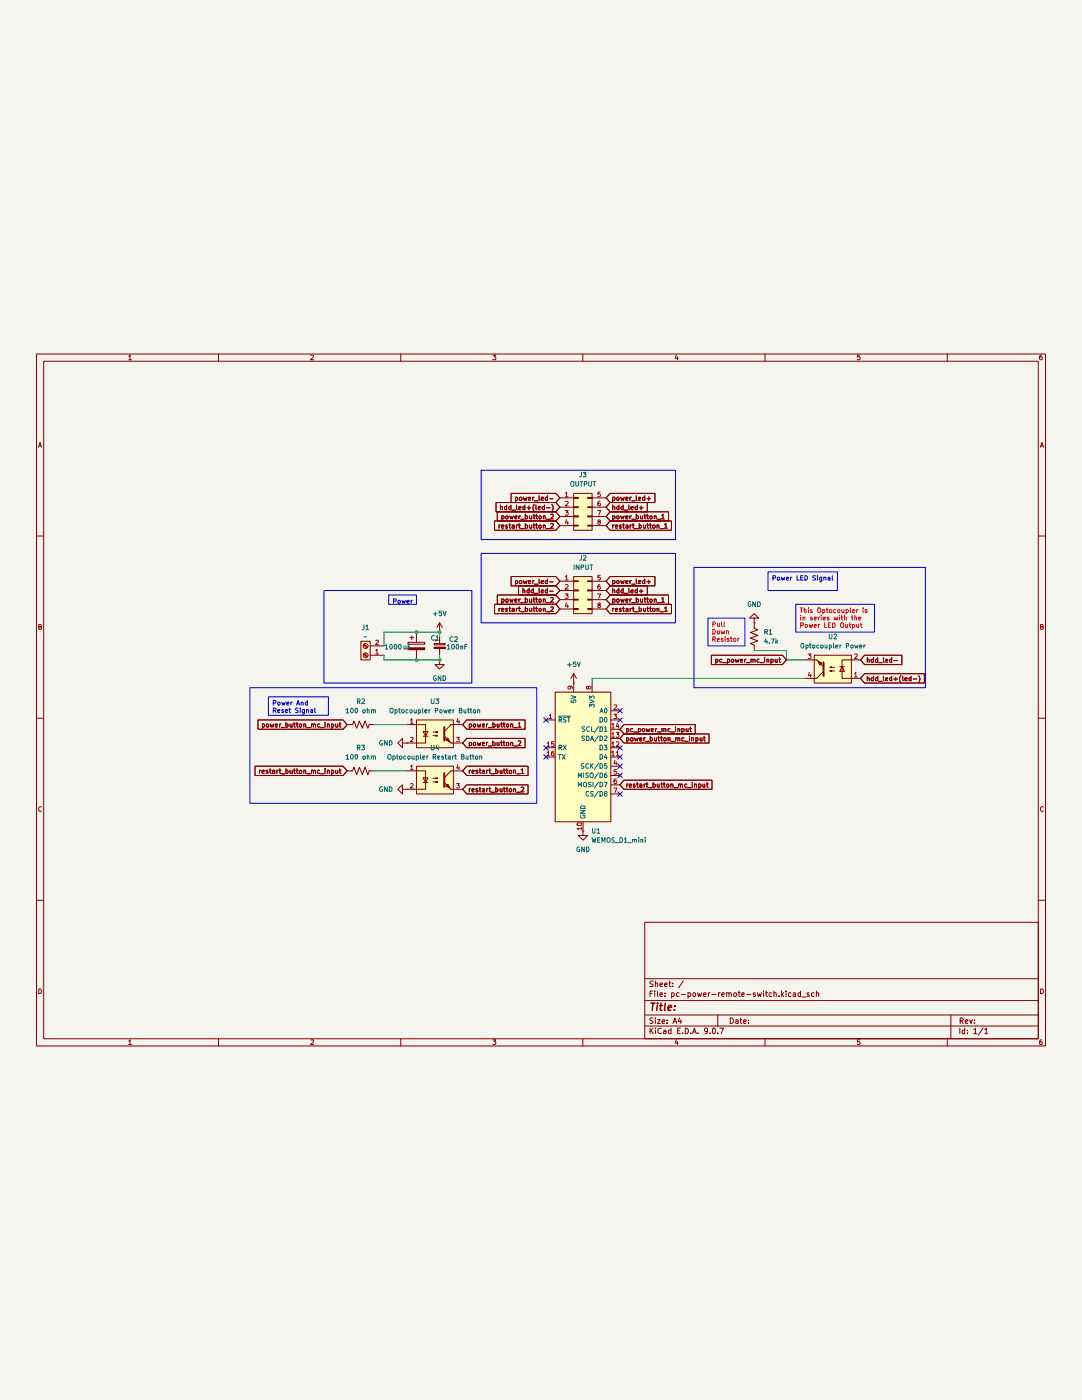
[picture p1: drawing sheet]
(kicad_sch
 (version 20231120)
 (generator "eeschema")
 (generator_version "8.0")
 (paper "A4")
 (lib_symbols
  (symbol "Connector:Screw_Terminal_01x02"
   (pin_names
    (offset 1.016) hide) (exclude_from_sim no) (in_bom yes) (on_board yes)
   (property "Reference" "J" (at 0 2.54 0) (effects (font (size 1.27 1.27))))
   (property "Value" "Screw_Terminal_01x02" (at 0 -5.08 0) (effects (font (size 1.27 1.27))))
   (property "Footprint" "" (at 0 0 0) (effects (font (size 1.27 1.27)) (hide yes)))
   (property "Datasheet" "~" (at 0 0 0) (effects (font (size 1.27 1.27)) (hide yes)))
   (property "Description" "Generic screw terminal, single row, 01x02, script generated (kicad-library-utils/schlib/autogen/connector/)" (at 0 0 0) (effects (font (size 1.27 1.27)) (hide yes)))
   (symbol "Screw_Terminal_01x02_1_1"
    (rectangle (start -1.27 1.27) (end 1.27 -3.81) (stroke (width 0.254) (type default)) (fill (type background)))
    (circle (center 0 -2.54) (radius 0.635) (stroke (width 0.1524) (type default)) (fill (type none)))
    (polyline (pts (xy -0.5334 -2.2098) (xy 0.3302 -3.048)) (stroke (width 0.1524) (type default)) (fill (type none)))
    (polyline (pts (xy -0.5334 0.3302) (xy 0.3302 -0.508)) (stroke (width 0.1524) (type default)) (fill (type none)))
    (polyline (pts (xy -0.3556 -2.032) (xy 0.508 -2.8702)) (stroke (width 0.1524) (type default)) (fill (type none)))
    (polyline (pts (xy -0.3556 0.508) (xy 0.508 -0.3302)) (stroke (width 0.1524) (type default)) (fill (type none)))
    (circle (center 0 0) (radius 0.635) (stroke (width 0.1524) (type default)) (fill (type none)))
    (pin passive line (at -5.08 0 0) (length 3.81) (name "Pin_1" (effects (font (size 1.27 1.27)))) (number "1" (effects (font (size 1.27 1.27)))))
    (pin passive line (at -5.08 -2.54 0) (length 3.81) (name "Pin_2" (effects (font (size 1.27 1.27)))) (number "2" (effects (font (size 1.27 1.27)))))))
  (symbol "Connector_Generic:Conn_02x04_Top_Bottom"
   (pin_names
    (offset 1.016) hide) (exclude_from_sim no) (in_bom yes) (on_board yes)
   (property "Reference" "J" (at 1.27 5.08 0) (effects (font (size 1.27 1.27))))
   (property "Value" "Conn_02x04_Top_Bottom" (at 1.27 -7.62 0) (effects (font (size 1.27 1.27))))
   (property "Footprint" "" (at 0 0 0) (effects (font (size 1.27 1.27)) (hide yes)))
   (property "Datasheet" "~" (at 0 0 0) (effects (font (size 1.27 1.27)) (hide yes)))
   (property "Description" "Generic connector, double row, 02x04, top/bottom pin numbering scheme (row 1: 1...pins_per_row, row2: pins_per_row+1 ... num_pins), script generated (kicad-library-utils/schlib/autogen/connector/)" (at 0 0 0) (effects (font (size 1.27 1.27)) (hide yes)))
   (symbol "Conn_02x04_Top_Bottom_1_1"
    (rectangle (start -1.27 -4.953) (end 0 -5.207) (stroke (width 0.1524) (type default)) (fill (type none)))
    (rectangle (start -1.27 -2.413) (end 0 -2.667) (stroke (width 0.1524) (type default)) (fill (type none)))
    (rectangle (start -1.27 0.127) (end 0 -0.127) (stroke (width 0.1524) (type default)) (fill (type none)))
    (rectangle (start -1.27 2.667) (end 0 2.413) (stroke (width 0.1524) (type default)) (fill (type none)))
    (rectangle (start -1.27 3.81) (end 3.81 -6.35) (stroke (width 0.254) (type default)) (fill (type background)))
    (rectangle (start 3.81 -4.953) (end 2.54 -5.207) (stroke (width 0.1524) (type default)) (fill (type none)))
    (rectangle (start 3.81 -2.413) (end 2.54 -2.667) (stroke (width 0.1524) (type default)) (fill (type none)))
    (rectangle (start 3.81 0.127) (end 2.54 -0.127) (stroke (width 0.1524) (type default)) (fill (type none)))
    (rectangle (start 3.81 2.667) (end 2.54 2.413) (stroke (width 0.1524) (type default)) (fill (type none)))
    (pin passive line (at -5.08 2.54 0) (length 3.81) (name "Pin_1" (effects (font (size 1.27 1.27)))) (number "1" (effects (font (size 1.27 1.27)))))
    (pin passive line (at -5.08 0 0) (length 3.81) (name "Pin_2" (effects (font (size 1.27 1.27)))) (number "2" (effects (font (size 1.27 1.27)))))
    (pin passive line (at -5.08 -2.54 0) (length 3.81) (name "Pin_3" (effects (font (size 1.27 1.27)))) (number "3" (effects (font (size 1.27 1.27)))))
    (pin passive line (at -5.08 -5.08 0) (length 3.81) (name "Pin_4" (effects (font (size 1.27 1.27)))) (number "4" (effects (font (size 1.27 1.27)))))
    (pin passive line (at 7.62 2.54 180) (length 3.81) (name "Pin_5" (effects (font (size 1.27 1.27)))) (number "5" (effects (font (size 1.27 1.27)))))
    (pin passive line (at 7.62 0 180) (length 3.81) (name "Pin_6" (effects (font (size 1.27 1.27)))) (number "6" (effects (font (size 1.27 1.27)))))
    (pin passive line (at 7.62 -2.54 180) (length 3.81) (name "Pin_7" (effects (font (size 1.27 1.27)))) (number "7" (effects (font (size 1.27 1.27)))))
    (pin passive line (at 7.62 -5.08 180) (length 3.81) (name "Pin_8" (effects (font (size 1.27 1.27)))) (number "8" (effects (font (size 1.27 1.27)))))))
  (symbol "Device:C_Polarized"
   (pin_numbers hide)
   (pin_names
    (offset 0.254)) (exclude_from_sim no) (in_bom yes) (on_board yes)
   (property "Reference" "C" (at 0.635 2.54 0) (effects (font (size 1.27 1.27)) (justify left)))
   (property "Value" "C_Polarized" (at 0.635 -2.54 0) (effects (font (size 1.27 1.27)) (justify left)))
   (property "Footprint" "" (at 0.9652 -3.81 0) (effects (font (size 1.27 1.27)) (hide yes)))
   (property "Datasheet" "~" (at 0 0 0) (effects (font (size 1.27 1.27)) (hide yes)))
   (property "Description" "Polarized capacitor" (at 0 0 0) (effects (font (size 1.27 1.27)) (hide yes)))
   (symbol "C_Polarized_0_1"
    (rectangle (start -2.286 0.508) (end 2.286 1.016) (stroke (width 0) (type default)) (fill (type none)))
    (polyline (pts (xy -1.778 2.286) (xy -0.762 2.286)) (stroke (width 0) (type default)) (fill (type none)))
    (polyline (pts (xy -1.27 2.794) (xy -1.27 1.778)) (stroke (width 0) (type default)) (fill (type none)))
    (rectangle (start 2.286 -0.508) (end -2.286 -1.016) (stroke (width 0) (type default)) (fill (type outline))))
   (symbol "C_Polarized_1_1"
    (pin passive line (at 0 3.81 270) (length 2.794) (name "~" (effects (font (size 1.27 1.27)))) (number "1" (effects (font (size 1.27 1.27)))))
    (pin passive line (at 0 -3.81 90) (length 2.794) (name "~" (effects (font (size 1.27 1.27)))) (number "2" (effects (font (size 1.27 1.27)))))))
  (symbol "Device:C_Polarized_Small"
   (pin_numbers hide)
   (pin_names
    (offset 0.254) hide) (exclude_from_sim no) (in_bom yes) (on_board yes)
   (property "Reference" "C" (at 0.254 1.778 0) (effects (font (size 1.27 1.27)) (justify left)))
   (property "Value" "C_Polarized_Small" (at 0.254 -2.032 0) (effects (font (size 1.27 1.27)) (justify left)))
   (property "Footprint" "" (at 0 0 0) (effects (font (size 1.27 1.27)) (hide yes)))
   (property "Datasheet" "~" (at 0 0 0) (effects (font (size 1.27 1.27)) (hide yes)))
   (property "Description" "Polarized capacitor, small symbol" (at 0 0 0) (effects (font (size 1.27 1.27)) (hide yes)))
   (symbol "C_Polarized_Small_0_1"
    (rectangle (start -1.524 -0.3048) (end 1.524 -0.6858) (stroke (width 0) (type default)) (fill (type outline)))
    (rectangle (start -1.524 0.6858) (end 1.524 0.3048) (stroke (width 0) (type default)) (fill (type none)))
    (polyline (pts (xy -1.27 1.524) (xy -0.762 1.524)) (stroke (width 0) (type default)) (fill (type none)))
    (polyline (pts (xy -1.016 1.27) (xy -1.016 1.778)) (stroke (width 0) (type default)) (fill (type none))))
   (symbol "C_Polarized_Small_1_1"
    (pin passive line (at 0 2.54 270) (length 1.8542) (name "~" (effects (font (size 1.27 1.27)))) (number "1" (effects (font (size 1.27 1.27)))))
    (pin passive line (at 0 -2.54 90) (length 1.8542) (name "~" (effects (font (size 1.27 1.27)))) (number "2" (effects (font (size 1.27 1.27)))))))
  (symbol "Device:R_US"
   (pin_numbers hide)
   (pin_names
    (offset 0)) (exclude_from_sim no) (in_bom yes) (on_board yes)
   (property "Reference" "R" (at 2.54 0 90) (effects (font (size 1.27 1.27))))
   (property "Value" "R_US" (at -2.54 0 90) (effects (font (size 1.27 1.27))))
   (property "Footprint" "" (at 1.016 -0.254 90) (effects (font (size 1.27 1.27)) (hide yes)))
   (property "Datasheet" "~" (at 0 0 0) (effects (font (size 1.27 1.27)) (hide yes)))
   (property "Description" "Resistor, US symbol" (at 0 0 0) (effects (font (size 1.27 1.27)) (hide yes)))
   (symbol "R_US_0_1"
    (polyline (pts (xy 0 -2.286) (xy 0 -2.54)) (stroke (width 0) (type default)) (fill (type none)))
    (polyline (pts (xy 0 2.286) (xy 0 2.54)) (stroke (width 0) (type default)) (fill (type none)))
    (polyline (pts (xy 0 -0.762) (xy 1.016 -1.143) (xy 0 -1.524) (xy -1.016 -1.905) (xy 0 -2.286)) (stroke (width 0) (type default)) (fill (type none)))
    (polyline (pts (xy 0 0.762) (xy 1.016 0.381) (xy 0 0) (xy -1.016 -0.381) (xy 0 -0.762)) (stroke (width 0) (type default)) (fill (type none)))
    (polyline (pts (xy 0 2.286) (xy 1.016 1.905) (xy 0 1.524) (xy -1.016 1.143) (xy 0 0.762)) (stroke (width 0) (type default)) (fill (type none))))
   (symbol "R_US_1_1"
    (pin passive line (at 0 3.81 270) (length 1.27) (name "~" (effects (font (size 1.27 1.27)))) (number "1" (effects (font (size 1.27 1.27)))))
    (pin passive line (at 0 -3.81 90) (length 1.27) (name "~" (effects (font (size 1.27 1.27)))) (number "2" (effects (font (size 1.27 1.27)))))))
  (symbol "Isolator:LTV-817"
   (pin_names
    (offset 1.016)) (exclude_from_sim no) (in_bom yes) (on_board yes)
   (property "Reference" "U" (at -5.08 5.08 0) (effects (font (size 1.27 1.27)) (justify left)))
   (property "Value" "LTV-817" (at 0 5.08 0) (effects (font (size 1.27 1.27)) (justify left)))
   (property "Footprint" "Package_DIP:DIP-4_W7.62mm" (at -5.08 -5.08 0) (effects (font (size 1.27 1.27)
    (italic yes)) (justify left) (hide yes)))
   (property "Datasheet" "http://www.us.liteon.com/downloads/LTV-817-827-847.PDF" (at 0 -2.54 0) (effects (font (size 1.27 1.27)) (justify left) (hide yes)))
   (property "Description" "DC Optocoupler, Vce 35V, CTR 50%, DIP-4" (at 0 0 0) (effects (font (size 1.27 1.27)) (hide yes)))
   (symbol "LTV-817_0_1"
    (rectangle (start -5.08 3.81) (end 5.08 -3.81) (stroke (width 0.254) (type default)) (fill (type background)))
    (polyline (pts (xy -3.175 -0.635) (xy -1.905 -0.635)) (stroke (width 0.254) (type default)) (fill (type none)))
    (polyline (pts (xy 2.54 0.635) (xy 4.445 2.54)) (stroke (width 0) (type default)) (fill (type none)))
    (polyline (pts (xy 4.445 -2.54) (xy 2.54 -0.635)) (stroke (width 0) (type default)) (fill (type outline)))
    (polyline (pts (xy 4.445 -2.54) (xy 5.08 -2.54)) (stroke (width 0) (type default)) (fill (type none)))
    (polyline (pts (xy 4.445 2.54) (xy 5.08 2.54)) (stroke (width 0) (type default)) (fill (type none)))
    (polyline (pts (xy -5.08 2.54) (xy -2.54 2.54) (xy -2.54 -0.762)) (stroke (width 0) (type default)) (fill (type none)))
    (polyline (pts (xy -2.54 -0.635) (xy -2.54 -2.54) (xy -5.08 -2.54)) (stroke (width 0) (type default)) (fill (type none)))
    (polyline (pts (xy 2.54 1.905) (xy 2.54 -1.905) (xy 2.54 -1.905)) (stroke (width 0.508) (type default)) (fill (type none)))
    (polyline (pts (xy -2.54 -0.635) (xy -3.175 0.635) (xy -1.905 0.635) (xy -2.54 -0.635)) (stroke (width 0.254) (type default)) (fill (type none)))
    (polyline (pts (xy -0.508 -0.508) (xy 0.762 -0.508) (xy 0.381 -0.635) (xy 0.381 -0.381) (xy 0.762 -0.508)) (stroke (width 0) (type default)) (fill (type none)))
    (polyline (pts (xy -0.508 0.508) (xy 0.762 0.508) (xy 0.381 0.381) (xy 0.381 0.635) (xy 0.762 0.508)) (stroke (width 0) (type default)) (fill (type none)))
    (polyline (pts (xy 3.048 -1.651) (xy 3.556 -1.143) (xy 4.064 -2.159) (xy 3.048 -1.651) (xy 3.048 -1.651)) (stroke (width 0) (type default)) (fill (type outline))))
   (symbol "LTV-817_1_1"
    (pin passive line (at -7.62 2.54 0) (length 2.54) (name "~" (effects (font (size 1.27 1.27)))) (number "1" (effects (font (size 1.27 1.27)))))
    (pin passive line (at -7.62 -2.54 0) (length 2.54) (name "~" (effects (font (size 1.27 1.27)))) (number "2" (effects (font (size 1.27 1.27)))))
    (pin passive line (at 7.62 -2.54 180) (length 2.54) (name "~" (effects (font (size 1.27 1.27)))) (number "3" (effects (font (size 1.27 1.27)))))
    (pin passive line (at 7.62 2.54 180) (length 2.54) (name "~" (effects (font (size 1.27 1.27)))) (number "4" (effects (font (size 1.27 1.27)))))))
  (symbol "RF_Module:WEMOS_D1_mini" (exclude_from_sim no) (in_bom yes) (on_board yes)
   (property "Reference" "U" (at 3.81 19.05 0) (effects (font (size 1.27 1.27)) (justify left)))
   (property "Value" "WEMOS_D1_mini" (at 1.27 -19.05 0) (effects (font (size 1.27 1.27)) (justify left)))
   (property "Footprint" "RF_Module:WEMOS_D1_mini_light" (at 0 -29.21 0) (effects (font (size 1.27 1.27)) (hide yes)))
   (property "Datasheet" "https://wiki.wemos.cc/products:d1:d1_mini#documentation" (at -46.99 -29.21 0) (effects (font (size 1.27 1.27)) (hide yes)))
   (property "Description" "32-bit microcontroller module with WiFi" (at 0 0 0) (effects (font (size 1.27 1.27)) (hide yes)))
   (symbol "WEMOS_D1_mini_1_1"
    (rectangle (start -7.62 17.78) (end 7.62 -17.78) (stroke (width 0.254) (type default)) (fill (type background)))
    (pin input line (at -10.16 10.16 0) (length 2.54) (name "~{RST}" (effects (font (size 1.27 1.27)))) (number "1" (effects (font (size 1.27 1.27)))))
    (pin power_in line (at 0 -20.32 90) (length 2.54) (name "GND" (effects (font (size 1.27 1.27)))) (number "10" (effects (font (size 1.27 1.27)))))
    (pin bidirectional line (at 10.16 0 180) (length 2.54) (name "D4" (effects (font (size 1.27 1.27)))) (number "11" (effects (font (size 1.27 1.27)))))
    (pin bidirectional line (at 10.16 2.54 180) (length 2.54) (name "D3" (effects (font (size 1.27 1.27)))) (number "12" (effects (font (size 1.27 1.27)))))
    (pin bidirectional line (at 10.16 5.08 180) (length 2.54) (name "SDA/D2" (effects (font (size 1.27 1.27)))) (number "13" (effects (font (size 1.27 1.27)))))
    (pin bidirectional line (at 10.16 7.62 180) (length 2.54) (name "SCL/D1" (effects (font (size 1.27 1.27)))) (number "14" (effects (font (size 1.27 1.27)))))
    (pin input line (at -10.16 2.54 0) (length 2.54) (name "RX" (effects (font (size 1.27 1.27)))) (number "15" (effects (font (size 1.27 1.27)))))
    (pin output line (at -10.16 0 0) (length 2.54) (name "TX" (effects (font (size 1.27 1.27)))) (number "16" (effects (font (size 1.27 1.27)))))
    (pin input line (at 10.16 12.7 180) (length 2.54) (name "A0" (effects (font (size 1.27 1.27)))) (number "2" (effects (font (size 1.27 1.27)))))
    (pin bidirectional line (at 10.16 10.16 180) (length 2.54) (name "D0" (effects (font (size 1.27 1.27)))) (number "3" (effects (font (size 1.27 1.27)))))
    (pin bidirectional line (at 10.16 -2.54 180) (length 2.54) (name "SCK/D5" (effects (font (size 1.27 1.27)))) (number "4" (effects (font (size 1.27 1.27)))))
    (pin bidirectional line (at 10.16 -5.08 180) (length 2.54) (name "MISO/D6" (effects (font (size 1.27 1.27)))) (number "5" (effects (font (size 1.27 1.27)))))
    (pin bidirectional line (at 10.16 -7.62 180) (length 2.54) (name "MOSI/D7" (effects (font (size 1.27 1.27)))) (number "6" (effects (font (size 1.27 1.27)))))
    (pin bidirectional line (at 10.16 -10.16 180) (length 2.54) (name "CS/D8" (effects (font (size 1.27 1.27)))) (number "7" (effects (font (size 1.27 1.27)))))
    (pin power_out line (at 2.54 20.32 270) (length 2.54) (name "3V3" (effects (font (size 1.27 1.27)))) (number "8" (effects (font (size 1.27 1.27)))))
    (pin power_in line (at -2.54 20.32 270) (length 2.54) (name "5V" (effects (font (size 1.27 1.27)))) (number "9" (effects (font (size 1.27 1.27)))))))
  (symbol "power:+5V"
   (power)
   (pin_numbers hide)
   (pin_names
    (offset 0) hide) (exclude_from_sim no) (in_bom yes) (on_board yes)
   (property "Reference" "#PWR" (at 0 -3.81 0) (effects (font (size 1.27 1.27)) (hide yes)))
   (property "Value" "+5V" (at 0 3.556 0) (effects (font (size 1.27 1.27))))
   (property "Footprint" "" (at 0 0 0) (effects (font (size 1.27 1.27)) (hide yes)))
   (property "Datasheet" "" (at 0 0 0) (effects (font (size 1.27 1.27)) (hide yes)))
   (property "Description" "Power symbol creates a global label with name \"+5V\"" (at 0 0 0) (effects (font (size 1.27 1.27)) (hide yes)))
   (symbol "+5V_0_1"
    (polyline (pts (xy -0.762 1.27) (xy 0 2.54)) (stroke (width 0) (type default)) (fill (type none)))
    (polyline (pts (xy 0 0) (xy 0 2.54)) (stroke (width 0) (type default)) (fill (type none)))
    (polyline (pts (xy 0 2.54) (xy 0.762 1.27)) (stroke (width 0) (type default)) (fill (type none))))
   (symbol "+5V_1_1"
    (pin power_in line (at 0 0 90) (length 0) (name "~" (effects (font (size 1.27 1.27)))) (number "1" (effects (font (size 1.27 1.27)))))))
  (symbol "power:GND"
   (power)
   (pin_numbers hide)
   (pin_names
    (offset 0) hide) (exclude_from_sim no) (in_bom yes) (on_board yes)
   (property "Reference" "#PWR" (at 0 -6.35 0) (effects (font (size 1.27 1.27)) (hide yes)))
   (property "Value" "GND" (at 0 -3.81 0) (effects (font (size 1.27 1.27))))
   (property "Footprint" "" (at 0 0 0) (effects (font (size 1.27 1.27)) (hide yes)))
   (property "Datasheet" "" (at 0 0 0) (effects (font (size 1.27 1.27)) (hide yes)))
   (property "Description" "Power symbol creates a global label with name \"GND\" , ground" (at 0 0 0) (effects (font (size 1.27 1.27)) (hide yes)))
   (symbol "GND_0_1"
    (polyline (pts (xy 0 0) (xy 0 -1.27) (xy 1.27 -1.27) (xy 0 -2.54) (xy -1.27 -1.27) (xy 0 -1.27)) (stroke (width 0) (type default)) (fill (type none))))
   (symbol "GND_1_1"
    (pin power_in line (at 0 0 270) (length 0) (name "~" (effects (font (size 1.27 1.27)))) (number "1" (effects (font (size 1.27 1.27))))))))
 (junction
  (at 120.65 86.36)
  (diameter 0)
  (color 0 0 0 0))
 (junction
  (at 120.65 93.98)
  (diameter 0)
  (color 0 0 0 0))
 (junction
  (at 114.3 86.36)
  (diameter 0)
  (color 0 0 0 0))
 (junction
  (at 114.3 93.98)
  (diameter 0)
  (color 0 0 0 0))
 (no_connect
  (at 170.18 118.11))
 (no_connect
  (at 170.18 107.95))
 (no_connect
  (at 170.18 123.19))
 (no_connect
  (at 170.18 120.65))
 (no_connect
  (at 149.86 118.11))
 (no_connect
  (at 170.18 130.81))
 (no_connect
  (at 149.86 120.65))
 (no_connect
  (at 170.18 125.73))
 (no_connect
  (at 149.86 110.49))
 (no_connect
  (at 170.18 110.49))
 (wire
  (pts (xy 102.87 124.46) (xy 111.76 124.46))
  (stroke (width 0) (type default)))
 (wire
  (pts (xy 114.3 93.98) (xy 120.65 93.98))
  (stroke (width 0) (type default)))
 (wire
  (pts (xy 102.87 111.76) (xy 111.76 111.76))
  (stroke (width 0) (type default)))
 (wire
  (pts (xy 105.41 90.17) (xy 105.41 86.36))
  (stroke (width 0) (type default)))
 (wire
  (pts (xy 162.56 99.06) (xy 162.56 100.33))
  (stroke (width 0) (type default)))
 (wire
  (pts (xy 120.65 86.36) (xy 120.65 87.63))
  (stroke (width 0) (type default)))
 (wire
  (pts (xy 215.9 91.44) (xy 215.9 93.98))
  (stroke (width 0) (type default)))
 (wire
  (pts (xy 114.3 86.36) (xy 120.65 86.36))
  (stroke (width 0) (type default)))
 (wire
  (pts (xy 215.9 93.98) (xy 220.98 93.98))
  (stroke (width 0) (type default)))
 (wire
  (pts (xy 105.41 86.36) (xy 114.3 86.36))
  (stroke (width 0) (type default)))
 (wire
  (pts (xy 105.41 93.98) (xy 114.3 93.98))
  (stroke (width 0) (type default)))
 (wire
  (pts (xy 120.65 93.98) (xy 120.65 92.71))
  (stroke (width 0) (type default)))
 (wire
  (pts (xy 162.56 99.06) (xy 220.98 99.06))
  (stroke (width 0) (type default)))
 (wire
  (pts (xy 207.01 91.44) (xy 215.9 91.44))
  (stroke (width 0) (type default)))
 (wire
  (pts (xy 105.41 92.71) (xy 105.41 93.98))
  (stroke (width 0) (type default)))
 (rectangle
  (start 132.08 41.91)
  (end 185.42 60.96)
  (stroke (width 0) (type default))
  (fill (type none)))
 (rectangle
  (start 190.5 68.58)
  (end 254 101.6)
  (stroke (width 0) (type default))
  (fill (type none)))
 (rectangle
  (start 68.58 101.6)
  (end 147.32 133.35)
  (stroke (width 0) (type default))
  (fill (type none)))
 (rectangle
  (start 132.08 64.77)
  (end 185.42 83.82)
  (stroke (width 0) (type default))
  (fill (type none)))
 (rectangle
  (start 88.9 74.93)
  (end 129.54 100.33)
  (stroke (width 0) (type default))
  (fill (type none)))
 (text_box "Power And Reset Signal\n"
  (exclude_from_sim no)
  (at 73.66 104.14 0)
  (size 16.51 5.08)
  (stroke (width 0) (type default))
  (fill (type none))
  (effects (font (size 1.27 1.27)) (justify left top)))
 (text_box "Power LED Signal"
  (exclude_from_sim no)
  (at 210.82 69.85 0)
  (size 19.05 5.08)
  (stroke (width 0) (type default))
  (fill (type none))
  (effects (font (size 1.27 1.27)) (justify left top)))
 (text_box "This Optocoupler is in series with the Power LED Output"
  (exclude_from_sim no)
  (at 218.44 78.74 0)
  (size 21.59 7.62)
  (stroke (width 0) (type default))
  (fill (type none))
  (effects (font (size 1.27 1.27) (color 255 4 15 1)) (justify left top)))
 (text_box "Power"
  (exclude_from_sim no)
  (at 106.68 76.2 0)
  (size 7.62 2.54)
  (stroke (width 0) (type default))
  (fill (type none))
  (effects (font (size 1.27 1.27)) (justify left top)))
 (text_box "Pull Down Resistor\n"
  (exclude_from_sim no)
  (at 194.31 82.55 0)
  (size 10.16 7.62)
  (stroke (width 0) (type default))
  (fill (type none))
  (effects (font (size 1.27 1.27) (color 255 0 39 1)) (justify left top)))
 (global_label "hdd_led-"
  (shape input)
  (at 153.67 74.93 180)
  (fields_autoplaced yes)
  (effects (font (size 1.27 1.27)) (justify right))
  (property "Intersheetrefs" "${INTERSHEET_REFS}" (at 141.795 74.93 0) (effects (font (size 1.27 1.27)) (justify right) (hide yes)))
  (property "Netclass" "" (at 153.67 77.1208 0) (effects (font (size 1.27 1.27)) (justify right) (hide yes))))
 (global_label "restart_button_mc_input"
  (shape input)
  (at 95.25 124.46 180)
  (fields_autoplaced yes)
  (effects (font (size 1.27 1.27)) (justify right))
  (property "Intersheetrefs" "${INTERSHEET_REFS}" (at 69.4657 124.46 0) (effects (font (size 1.27 1.27)) (justify right) (hide yes))))
 (global_label "restart_button_2"
  (shape input)
  (at 127 129.54 0)
  (fields_autoplaced yes)
  (effects (font (size 1.27 1.27)) (justify left))
  (property "Intersheetrefs" "${INTERSHEET_REFS}" (at 145.4668 129.54 0) (effects (font (size 1.27 1.27)) (justify left) (hide yes)))
  (property "Netclass" "" (at 127 131.7308 0) (effects (font (size 1.27 1.27)) (justify left) (hide yes))))
 (global_label "power_button_1"
  (shape input)
  (at 127 111.76 0)
  (fields_autoplaced yes)
  (effects (font (size 1.27 1.27)) (justify left))
  (property "Intersheetrefs" "${INTERSHEET_REFS}" (at 144.6806 111.76 0) (effects (font (size 1.27 1.27)) (justify left) (hide yes)))
  (property "Netclass" "" (at 127 113.9508 0) (effects (font (size 1.27 1.27)) (justify left) (hide yes))))
 (global_label "power_button_2"
  (shape input)
  (at 127 116.84 0)
  (fields_autoplaced yes)
  (effects (font (size 1.27 1.27)) (justify left))
  (property "Intersheetrefs" "${INTERSHEET_REFS}" (at 144.6806 116.84 0) (effects (font (size 1.27 1.27)) (justify left) (hide yes)))
  (property "Netclass" "" (at 127 119.0308 0) (effects (font (size 1.27 1.27)) (justify left) (hide yes))))
 (global_label "power_button_2"
  (shape input)
  (at 153.67 77.47 180)
  (fields_autoplaced yes)
  (effects (font (size 1.27 1.27)) (justify right))
  (property "Intersheetrefs" "${INTERSHEET_REFS}" (at 135.9894 77.47 0) (effects (font (size 1.27 1.27)) (justify right) (hide yes)))
  (property "Netclass" "" (at 153.67 79.6608 0) (effects (font (size 1.27 1.27)) (justify right) (hide yes))))
 (global_label "hdd_led+"
  (shape input)
  (at 166.37 52.07 0)
  (fields_autoplaced yes)
  (effects (font (size 1.27 1.27)) (justify left))
  (property "Intersheetrefs" "${INTERSHEET_REFS}" (at 178.245 52.07 0) (effects (font (size 1.27 1.27)) (justify left) (hide yes)))
  (property "Netclass" "" (at 166.37 54.2608 0) (effects (font (size 1.27 1.27)) (justify left) (hide yes))))
 (global_label "restart_button_1"
  (shape input)
  (at 127 124.46 0)
  (fields_autoplaced yes)
  (effects (font (size 1.27 1.27)) (justify left))
  (property "Intersheetrefs" "${INTERSHEET_REFS}" (at 145.4668 124.46 0) (effects (font (size 1.27 1.27)) (justify left) (hide yes)))
  (property "Netclass" "" (at 127 126.6508 0) (effects (font (size 1.27 1.27)) (justify left) (hide yes))))
 (global_label "power_button_mc_input"
  (shape input)
  (at 95.25 111.76 180)
  (fields_autoplaced yes)
  (effects (font (size 1.27 1.27)) (justify right))
  (property "Intersheetrefs" "${INTERSHEET_REFS}" (at 70.2519 111.76 0) (effects (font (size 1.27 1.27)) (justify right) (hide yes))))
 (global_label "restart_button_2"
  (shape input)
  (at 153.67 57.15 180)
  (fields_autoplaced yes)
  (effects (font (size 1.27 1.27)) (justify right))
  (property "Intersheetrefs" "${INTERSHEET_REFS}" (at 135.2032 57.15 0) (effects (font (size 1.27 1.27)) (justify right) (hide yes)))
  (property "Netclass" "" (at 153.67 59.3408 0) (effects (font (size 1.27 1.27)) (justify right) (hide yes))))
 (global_label "power_button_1"
  (shape input)
  (at 166.37 77.47 0)
  (fields_autoplaced yes)
  (effects (font (size 1.27 1.27)) (justify left))
  (property "Intersheetrefs" "${INTERSHEET_REFS}" (at 184.0506 77.47 0) (effects (font (size 1.27 1.27)) (justify left) (hide yes)))
  (property "Netclass" "" (at 166.37 79.6608 0) (effects (font (size 1.27 1.27)) (justify left) (hide yes))))
 (global_label "power_button_2"
  (shape input)
  (at 153.67 54.61 180)
  (fields_autoplaced yes)
  (effects (font (size 1.27 1.27)) (justify right))
  (property "Intersheetrefs" "${INTERSHEET_REFS}" (at 135.9894 54.61 0) (effects (font (size 1.27 1.27)) (justify right) (hide yes)))
  (property "Netclass" "" (at 153.67 56.8008 0) (effects (font (size 1.27 1.27)) (justify right) (hide yes))))
 (global_label "restart_button_1"
  (shape input)
  (at 166.37 80.01 0)
  (fields_autoplaced yes)
  (effects (font (size 1.27 1.27)) (justify left))
  (property "Intersheetrefs" "${INTERSHEET_REFS}" (at 184.8368 80.01 0) (effects (font (size 1.27 1.27)) (justify left) (hide yes)))
  (property "Netclass" "" (at 166.37 82.2008 0) (effects (font (size 1.27 1.27)) (justify left) (hide yes))))
 (global_label "power_button_1"
  (shape input)
  (at 166.37 54.61 0)
  (fields_autoplaced yes)
  (effects (font (size 1.27 1.27)) (justify left))
  (property "Intersheetrefs" "${INTERSHEET_REFS}" (at 184.0506 54.61 0) (effects (font (size 1.27 1.27)) (justify left) (hide yes)))
  (property "Netclass" "" (at 166.37 56.8008 0) (effects (font (size 1.27 1.27)) (justify left) (hide yes))))
 (global_label "pc_power_mc_input"
  (shape input)
  (at 170.18 113.03 0)
  (effects (font (size 1.27 1.27)) (justify left))
  (property "Intersheetrefs" "${INTERSHEET_REFS}" (at 170.18 113.03 0) (effects (font (size 1.27 1.27)) (hide yes))))
 (global_label "hdd_led-"
  (shape input)
  (at 236.22 93.98 0)
  (fields_autoplaced yes)
  (effects (font (size 1.27 1.27)) (justify left))
  (property "Intersheetrefs" "${INTERSHEET_REFS}" (at 248.095 93.98 0) (effects (font (size 1.27 1.27)) (justify left) (hide yes)))
  (property "Netclass" "" (at 236.22 96.1708 0) (effects (font (size 1.27 1.27)) (justify left) (hide yes))))
 (global_label "power_led+"
  (shape input)
  (at 166.37 72.39 0)
  (fields_autoplaced yes)
  (effects (font (size 1.27 1.27)) (justify left))
  (property "Intersheetrefs" "${INTERSHEET_REFS}" (at 180.3013 72.39 0) (effects (font (size 1.27 1.27)) (justify left) (hide yes)))
  (property "Netclass" "" (at 166.37 74.5808 0) (effects (font (size 1.27 1.27)) (justify left) (hide yes))))
 (global_label "pc_power_mc_input"
  (shape input)
  (at 215.9 93.98 180)
  (effects (font (size 1.27 1.27)) (justify right))
  (property "Intersheetrefs" "${INTERSHEET_REFS}" (at 215.9 93.98 0) (effects (font (size 1.27 1.27)) (hide yes))))
 (global_label "power_button_mc_input"
  (shape input)
  (at 170.18 115.57 0)
  (fields_autoplaced yes)
  (effects (font (size 1.27 1.27)) (justify left))
  (property "Intersheetrefs" "${INTERSHEET_REFS}" (at 195.1781 115.57 0) (effects (font (size 1.27 1.27)) (justify left) (hide yes))))
 (global_label "power_led+"
  (shape input)
  (at 166.37 49.53 0)
  (fields_autoplaced yes)
  (effects (font (size 1.27 1.27)) (justify left))
  (property "Intersheetrefs" "${INTERSHEET_REFS}" (at 180.3013 49.53 0) (effects (font (size 1.27 1.27)) (justify left) (hide yes)))
  (property "Netclass" "" (at 166.37 51.7208 0) (effects (font (size 1.27 1.27)) (justify left) (hide yes))))
 (global_label "hdd_led+(led-)"
  (shape input)
  (at 236.22 99.06 0)
  (fields_autoplaced yes)
  (effects (font (size 1.27 1.27)) (justify left))
  (property "Intersheetrefs" "${INTERSHEET_REFS}" (at 254.2636 99.06 0) (effects (font (size 1.27 1.27)) (justify left) (hide yes)))
  (property "Netclass" "" (at 236.22 101.2508 0) (effects (font (size 1.27 1.27)) (justify left) (hide yes))))
 (global_label "restart_button_mc_input"
  (shape input)
  (at 170.18 128.27 0)
  (fields_autoplaced yes)
  (effects (font (size 1.27 1.27)) (justify left))
  (property "Intersheetrefs" "${INTERSHEET_REFS}" (at 195.9643 128.27 0) (effects (font (size 1.27 1.27)) (justify left) (hide yes))))
 (global_label "restart_button_2"
  (shape input)
  (at 153.67 80.01 180)
  (fields_autoplaced yes)
  (effects (font (size 1.27 1.27)) (justify right))
  (property "Intersheetrefs" "${INTERSHEET_REFS}" (at 135.2032 80.01 0) (effects (font (size 1.27 1.27)) (justify right) (hide yes)))
  (property "Netclass" "" (at 153.67 82.2008 0) (effects (font (size 1.27 1.27)) (justify right) (hide yes))))
 (global_label "hdd_led+"
  (shape input)
  (at 166.37 74.93 0)
  (fields_autoplaced yes)
  (effects (font (size 1.27 1.27)) (justify left))
  (property "Intersheetrefs" "${INTERSHEET_REFS}" (at 178.245 74.93 0) (effects (font (size 1.27 1.27)) (justify left) (hide yes)))
  (property "Netclass" "" (at 166.37 77.1208 0) (effects (font (size 1.27 1.27)) (justify left) (hide yes))))
 (global_label "hdd_led+(led-)"
  (shape input)
  (at 153.67 52.07 180)
  (fields_autoplaced yes)
  (effects (font (size 1.27 1.27)) (justify right))
  (property "Intersheetrefs" "${INTERSHEET_REFS}" (at 135.6264 52.07 0) (effects (font (size 1.27 1.27)) (justify right) (hide yes)))
  (property "Netclass" "" (at 153.67 54.2608 0) (effects (font (size 1.27 1.27)) (justify right) (hide yes))))
 (global_label "power_led-"
  (shape input)
  (at 153.67 49.53 180)
  (fields_autoplaced yes)
  (effects (font (size 1.27 1.27)) (justify right))
  (property "Intersheetrefs" "${INTERSHEET_REFS}" (at 139.7387 49.53 0) (effects (font (size 1.27 1.27)) (justify right) (hide yes)))
  (property "Netclass" "" (at 153.67 51.7208 0) (effects (font (size 1.27 1.27)) (justify right) (hide yes))))
 (global_label "power_led-"
  (shape input)
  (at 153.67 72.39 180)
  (fields_autoplaced yes)
  (effects (font (size 1.27 1.27)) (justify right))
  (property "Intersheetrefs" "${INTERSHEET_REFS}" (at 139.7387 72.39 0) (effects (font (size 1.27 1.27)) (justify right) (hide yes)))
  (property "Netclass" "" (at 153.67 74.5808 0) (effects (font (size 1.27 1.27)) (justify right) (hide yes))))
 (global_label "restart_button_1"
  (shape input)
  (at 166.37 57.15 0)
  (fields_autoplaced yes)
  (effects (font (size 1.27 1.27)) (justify left))
  (property "Intersheetrefs" "${INTERSHEET_REFS}" (at 184.8368 57.15 0) (effects (font (size 1.27 1.27)) (justify left) (hide yes)))
  (property "Netclass" "" (at 166.37 59.3408 0) (effects (font (size 1.27 1.27)) (justify left) (hide yes))))
 (symbol
  (lib_id "RF_Module:WEMOS_D1_mini")
  (at 160.02 120.65 0)
  (unit 1)
  (exclude_from_sim no)
  (in_bom yes)
  (on_board yes)
  (dnp no)
  (fields_autoplaced yes)
  (property "Reference" "U1" (at 162.2141 140.97 0) (effects (font (size 1.27 1.27)) (justify left)))
  (property "Value" "WEMOS_D1_mini" (at 162.2141 143.51 0) (effects (font (size 1.27 1.27)) (justify left)))
  (property "Footprint" "RF_Module:WEMOS_D1_mini_light" (at 160.02 149.86 0) (effects (font (size 1.27 1.27)) (hide yes)))
  (property "Datasheet" "https://wiki.wemos.cc/products:d1:d1_mini#documentation" (at 113.03 149.86 0) (effects (font (size 1.27 1.27)) (hide yes)))
  (property "Description" "32-bit microcontroller module with WiFi" (at 160.02 120.65 0) (effects (font (size 1.27 1.27)) (hide yes)))
  (pin "4")
  (pin "10")
  (pin "15")
  (pin "2")
  (pin "12")
  (pin "8")
  (pin "11")
  (pin "7")
  (pin "6")
  (pin "1")
  (pin "13")
  (pin "9")
  (pin "5")
  (pin "3")
  (pin "14")
  (pin "16"))
 (symbol
  (lib_id "power:GND")
  (at 111.76 116.84 270)
  (unit 1)
  (exclude_from_sim no)
  (in_bom yes)
  (on_board yes)
  (dnp no)
  (fields_autoplaced yes)
  (property "Reference" "#PWR07" (at 105.41 116.84 0) (effects (font (size 1.27 1.27)) (hide yes)))
  (property "Value" "GND" (at 107.95 116.8399 90) (effects (font (size 1.27 1.27)) (justify right)))
  (property "Footprint" "" (at 111.76 116.84 0) (effects (font (size 1.27 1.27)) (hide yes)))
  (property "Datasheet" "" (at 111.76 116.84 0) (effects (font (size 1.27 1.27)) (hide yes)))
  (property "Description" "Power symbol creates a global label with name \"GND\" , ground" (at 111.76 116.84 0) (effects (font (size 1.27 1.27)) (hide yes)))
  (pin "1"))
 (symbol
  (lib_id "Connector:Screw_Terminal_01x02")
  (at 100.33 92.71 180)
  (unit 1)
  (exclude_from_sim no)
  (in_bom yes)
  (on_board yes)
  (dnp no)
  (fields_autoplaced yes)
  (property "Reference" "J1" (at 100.33 85.09 0) (effects (font (size 1.27 1.27))))
  (property "Value" "~" (at 100.33 87.63 0) (effects (font (size 1.27 1.27))))
  (property "Footprint" "TerminalBlock:TerminalBlock_Altech_AK300-2_P5.00mm" (at 100.33 92.71 0) (effects (font (size 1.27 1.27)) (hide yes)))
  (property "Datasheet" "~" (at 100.33 92.71 0) (effects (font (size 1.27 1.27)) (hide yes)))
  (property "Description" "Generic screw terminal, single row, 01x02, script generated (kicad-library-utils/schlib/autogen/connector/)" (at 100.33 92.71 0) (effects (font (size 1.27 1.27)) (hide yes)))
  (pin "2")
  (pin "1"))
 (symbol
  (lib_id "Isolator:LTV-817")
  (at 119.38 127 0)
  (unit 1)
  (exclude_from_sim no)
  (in_bom yes)
  (on_board yes)
  (dnp no)
  (fields_autoplaced yes)
  (property "Reference" "U4" (at 119.38 118.11 0) (effects (font (size 1.27 1.27))))
  (property "Value" "Optocoupler Restart Button" (at 119.38 120.65 0) (effects (font (size 1.27 1.27))))
  (property "Footprint" "Package_DIP:DIP-4_W7.62mm_Socket_LongPads" (at 114.3 132.08 0) (effects (font (size 1.27 1.27)
    (italic yes)) (justify left) (hide yes)))
  (property "Datasheet" "http://www.us.liteon.com/downloads/LTV-817-827-847.PDF" (at 119.38 129.54 0) (effects (font (size 1.27 1.27)) (justify left) (hide yes)))
  (property "Description" "DC Optocoupler, Vce 35V, CTR 50%, DIP-4" (at 119.38 127 0) (effects (font (size 1.27 1.27)) (hide yes)))
  (pin "3")
  (pin "2")
  (pin "1")
  (pin "4"))
 (symbol
  (lib_id "power:GND")
  (at 207.01 83.82 180)
  (unit 1)
  (exclude_from_sim no)
  (in_bom yes)
  (on_board yes)
  (dnp no)
  (fields_autoplaced yes)
  (property "Reference" "#PWR05" (at 207.01 77.47 0) (effects (font (size 1.27 1.27)) (hide yes)))
  (property "Value" "GND" (at 207.01 78.74 0) (effects (font (size 1.27 1.27))))
  (property "Footprint" "" (at 207.01 83.82 0) (effects (font (size 1.27 1.27)) (hide yes)))
  (property "Datasheet" "" (at 207.01 83.82 0) (effects (font (size 1.27 1.27)) (hide yes)))
  (property "Description" "Power symbol creates a global label with name \"GND\" , ground" (at 207.01 83.82 0) (effects (font (size 1.27 1.27)) (hide yes)))
  (pin "1"))
 (symbol
  (lib_id "power:+5V")
  (at 120.65 86.36 0)
  (unit 1)
  (exclude_from_sim no)
  (in_bom yes)
  (on_board yes)
  (dnp no)
  (fields_autoplaced yes)
  (property "Reference" "#PWR03" (at 120.65 90.17 0) (effects (font (size 1.27 1.27)) (hide yes)))
  (property "Value" "+5V" (at 120.65 81.28 0) (effects (font (size 1.27 1.27))))
  (property "Footprint" "" (at 120.65 86.36 0) (effects (font (size 1.27 1.27)) (hide yes)))
  (property "Datasheet" "" (at 120.65 86.36 0) (effects (font (size 1.27 1.27)) (hide yes)))
  (property "Description" "Power symbol creates a global label with name \"+5V\"" (at 120.65 86.36 0) (effects (font (size 1.27 1.27)) (hide yes)))
  (pin "1"))
 (symbol
  (lib_id "Connector_Generic:Conn_02x04_Top_Bottom")
  (at 158.75 52.07 0)
  (unit 1)
  (exclude_from_sim no)
  (in_bom yes)
  (on_board yes)
  (dnp no)
  (fields_autoplaced yes)
  (property "Reference" "J3" (at 160.02 43.18 0) (effects (font (size 1.27 1.27))))
  (property "Value" "OUTPUT" (at 160.02 45.72 0) (effects (font (size 1.27 1.27))))
  (property "Footprint" "Connector_PinHeader_2.54mm:PinHeader_2x04_P2.54mm_Vertical" (at 158.75 52.07 0) (effects (font (size 1.27 1.27)) (hide yes)))
  (property "Datasheet" "~" (at 158.75 52.07 0) (effects (font (size 1.27 1.27)) (hide yes)))
  (property "Description" "Generic connector, double row, 02x04, top/bottom pin numbering scheme (row 1: 1...pins_per_row, row2: pins_per_row+1 ... num_pins), script generated (kicad-library-utils/schlib/autogen/connector/)" (at 158.75 52.07 0) (effects (font (size 1.27 1.27)) (hide yes)))
  (pin "8")
  (pin "6")
  (pin "5")
  (pin "7")
  (pin "4")
  (pin "1")
  (pin "2")
  (pin "3"))
 (symbol
  (lib_id "power:GND")
  (at 120.65 93.98 0)
  (unit 1)
  (exclude_from_sim no)
  (in_bom yes)
  (on_board yes)
  (dnp no)
  (fields_autoplaced yes)
  (property "Reference" "#PWR01" (at 120.65 100.33 0) (effects (font (size 1.27 1.27)) (hide yes)))
  (property "Value" "GND" (at 120.65 99.06 0) (effects (font (size 1.27 1.27))))
  (property "Footprint" "" (at 120.65 93.98 0) (effects (font (size 1.27 1.27)) (hide yes)))
  (property "Datasheet" "" (at 120.65 93.98 0) (effects (font (size 1.27 1.27)) (hide yes)))
  (property "Description" "Power symbol creates a global label with name \"GND\" , ground" (at 120.65 93.98 0) (effects (font (size 1.27 1.27)) (hide yes)))
  (pin "1"))
 (symbol
  (lib_id "Device:C_Polarized_Small")
  (at 120.65 90.17 0)
  (unit 1)
  (exclude_from_sim no)
  (in_bom yes)
  (on_board yes)
  (dnp no)
  (property "Reference" "C2" (at 123.19 88.3538 0) (effects (font (size 1.27 1.27)) (justify left)))
  (property "Value" "100nF" (at 122.428 90.424 0) (effects (font (size 1.27 1.27)) (justify left)))
  (property "Footprint" "Capacitor_THT:CP_Radial_D5.0mm_P2.50mm" (at 120.65 90.17 0) (effects (font (size 1.27 1.27)) (hide yes)))
  (property "Datasheet" "~" (at 120.65 90.17 0) (effects (font (size 1.27 1.27)) (hide yes)))
  (property "Description" "Polarized capacitor, small symbol" (at 120.65 90.17 0) (effects (font (size 1.27 1.27)) (hide yes)))
  (pin "1")
  (pin "2"))
 (symbol
  (lib_id "Device:R_US")
  (at 207.01 87.63 180)
  (unit 1)
  (exclude_from_sim no)
  (in_bom yes)
  (on_board yes)
  (dnp no)
  (fields_autoplaced yes)
  (property "Reference" "R1" (at 209.55 86.3599 0) (effects (font (size 1.27 1.27)) (justify right)))
  (property "Value" "4.7k" (at 209.55 88.8999 0) (effects (font (size 1.27 1.27)) (justify right)))
  (property "Footprint" "Resistor_THT:R_Axial_DIN0207_L6.3mm_D2.5mm_P7.62mm_Horizontal" (at 205.994 87.376 90) (effects (font (size 1.27 1.27)) (hide yes)))
  (property "Datasheet" "~" (at 207.01 87.63 0) (effects (font (size 1.27 1.27)) (hide yes)))
  (property "Description" "Resistor, US symbol" (at 207.01 87.63 0) (effects (font (size 1.27 1.27)) (hide yes)))
  (pin "2")
  (pin "1"))
 (symbol
  (lib_id "Device:R_US")
  (at 99.06 111.76 270)
  (unit 1)
  (exclude_from_sim no)
  (in_bom yes)
  (on_board yes)
  (dnp no)
  (fields_autoplaced yes)
  (property "Reference" "R2" (at 99.06 105.41 90) (effects (font (size 1.27 1.27))))
  (property "Value" "100 ohm" (at 99.06 107.95 90) (effects (font (size 1.27 1.27))))
  (property "Footprint" "Resistor_THT:R_Axial_DIN0207_L6.3mm_D2.5mm_P7.62mm_Horizontal" (at 98.806 112.776 90) (effects (font (size 1.27 1.27)) (hide yes)))
  (property "Datasheet" "~" (at 99.06 111.76 0) (effects (font (size 1.27 1.27)) (hide yes)))
  (property "Description" "Resistor, US symbol" (at 99.06 111.76 0) (effects (font (size 1.27 1.27)) (hide yes)))
  (pin "2")
  (pin "1"))
 (symbol
  (lib_id "power:+5V")
  (at 157.48 100.33 0)
  (unit 1)
  (exclude_from_sim no)
  (in_bom yes)
  (on_board yes)
  (dnp no)
  (property "Reference" "#PWR04" (at 157.48 104.14 0) (effects (font (size 1.27 1.27)) (hide yes)))
  (property "Value" "+5V" (at 157.48 95.25 0) (effects (font (size 1.27 1.27))))
  (property "Footprint" "" (at 157.48 100.33 0) (effects (font (size 1.27 1.27)) (hide yes)))
  (property "Datasheet" "" (at 157.48 100.33 0) (effects (font (size 1.27 1.27)) (hide yes)))
  (property "Description" "Power symbol creates a global label with name \"+5V\"" (at 157.48 100.33 0) (effects (font (size 1.27 1.27)) (hide yes)))
  (pin "1"))
 (symbol
  (lib_id "Device:C_Polarized")
  (at 114.3 90.17 0)
  (unit 1)
  (exclude_from_sim no)
  (in_bom yes)
  (on_board yes)
  (dnp no)
  (property "Reference" "C1" (at 118.11 88.0109 0) (effects (font (size 1.27 1.27)) (justify left)))
  (property "Value" "1000 uF" (at 105.41 90.424 0) (effects (font (size 1.27 1.27)) (justify left)))
  (property "Footprint" "Capacitor_THT:CP_Radial_Tantal_D10.5mm_P5.00mm" (at 115.2652 93.98 0) (effects (font (size 1.27 1.27)) (hide yes)))
  (property "Datasheet" "~" (at 114.3 90.17 0) (effects (font (size 1.27 1.27)) (hide yes)))
  (property "Description" "Polarized capacitor" (at 114.3 90.17 0) (effects (font (size 1.27 1.27)) (hide yes)))
  (pin "1")
  (pin "2"))
 (symbol
  (lib_id "Isolator:LTV-817")
  (at 228.6 96.52 180)
  (unit 1)
  (exclude_from_sim no)
  (in_bom yes)
  (on_board yes)
  (dnp no)
  (fields_autoplaced yes)
  (property "Reference" "U2" (at 228.6 87.63 0) (effects (font (size 1.27 1.27))))
  (property "Value" "Optocoupler Power" (at 228.6 90.17 0) (effects (font (size 1.27 1.27))))
  (property "Footprint" "Package_DIP:DIP-4_W7.62mm_Socket_LongPads" (at 233.68 91.44 0) (effects (font (size 1.27 1.27)
    (italic yes)) (justify left) (hide yes)))
  (property "Datasheet" "http://www.us.liteon.com/downloads/LTV-817-827-847.PDF" (at 228.6 93.98 0) (effects (font (size 1.27 1.27)) (justify left) (hide yes)))
  (property "Description" "DC Optocoupler, Vce 35V, CTR 50%, DIP-4" (at 228.6 96.52 0) (effects (font (size 1.27 1.27)) (hide yes)))
  (pin "3")
  (pin "2")
  (pin "1")
  (pin "4"))
 (symbol
  (lib_id "Connector_Generic:Conn_02x04_Top_Bottom")
  (at 158.75 74.93 0)
  (unit 1)
  (exclude_from_sim no)
  (in_bom yes)
  (on_board yes)
  (dnp no)
  (fields_autoplaced yes)
  (property "Reference" "J2" (at 160.02 66.04 0) (effects (font (size 1.27 1.27))))
  (property "Value" "INPUT" (at 160.02 68.58 0) (effects (font (size 1.27 1.27))))
  (property "Footprint" "Connector_PinHeader_2.54mm:PinHeader_2x04_P2.54mm_Vertical" (at 158.75 74.93 0) (effects (font (size 1.27 1.27)) (hide yes)))
  (property "Datasheet" "~" (at 158.75 74.93 0) (effects (font (size 1.27 1.27)) (hide yes)))
  (property "Description" "Generic connector, double row, 02x04, top/bottom pin numbering scheme (row 1: 1...pins_per_row, row2: pins_per_row+1 ... num_pins), script generated (kicad-library-utils/schlib/autogen/connector/)" (at 158.75 74.93 0) (effects (font (size 1.27 1.27)) (hide yes)))
  (pin "8")
  (pin "6")
  (pin "5")
  (pin "7")
  (pin "4")
  (pin "1")
  (pin "2")
  (pin "3"))
 (symbol
  (lib_id "Device:R_US")
  (at 99.06 124.46 270)
  (unit 1)
  (exclude_from_sim no)
  (in_bom yes)
  (on_board yes)
  (dnp no)
  (fields_autoplaced yes)
  (property "Reference" "R3" (at 99.06 118.11 90) (effects (font (size 1.27 1.27))))
  (property "Value" "100 ohm" (at 99.06 120.65 90) (effects (font (size 1.27 1.27))))
  (property "Footprint" "Resistor_THT:R_Axial_DIN0207_L6.3mm_D2.5mm_P7.62mm_Horizontal" (at 98.806 125.476 90) (effects (font (size 1.27 1.27)) (hide yes)))
  (property "Datasheet" "~" (at 99.06 124.46 0) (effects (font (size 1.27 1.27)) (hide yes)))
  (property "Description" "Resistor, US symbol" (at 99.06 124.46 0) (effects (font (size 1.27 1.27)) (hide yes)))
  (pin "2")
  (pin "1"))
 (symbol
  (lib_id "Isolator:LTV-817")
  (at 119.38 114.3 0)
  (unit 1)
  (exclude_from_sim no)
  (in_bom yes)
  (on_board yes)
  (dnp no)
  (fields_autoplaced yes)
  (property "Reference" "U3" (at 119.38 105.41 0) (effects (font (size 1.27 1.27))))
  (property "Value" "Optocoupler Power Button" (at 119.38 107.95 0) (effects (font (size 1.27 1.27))))
  (property "Footprint" "Package_DIP:DIP-4_W7.62mm_Socket_LongPads" (at 114.3 119.38 0) (effects (font (size 1.27 1.27)
    (italic yes)) (justify left) (hide yes)))
  (property "Datasheet" "http://www.us.liteon.com/downloads/LTV-817-827-847.PDF" (at 119.38 116.84 0) (effects (font (size 1.27 1.27)) (justify left) (hide yes)))
  (property "Description" "DC Optocoupler, Vce 35V, CTR 50%, DIP-4" (at 119.38 114.3 0) (effects (font (size 1.27 1.27)) (hide yes)))
  (pin "3")
  (pin "2")
  (pin "1")
  (pin "4"))
 (symbol
  (lib_id "power:GND")
  (at 160.02 140.97 0)
  (unit 1)
  (exclude_from_sim no)
  (in_bom yes)
  (on_board yes)
  (dnp no)
  (fields_autoplaced yes)
  (property "Reference" "#PWR02" (at 160.02 147.32 0) (effects (font (size 1.27 1.27)) (hide yes)))
  (property "Value" "GND" (at 160.02 146.05 0) (effects (font (size 1.27 1.27))))
  (property "Footprint" "" (at 160.02 140.97 0) (effects (font (size 1.27 1.27)) (hide yes)))
  (property "Datasheet" "" (at 160.02 140.97 0) (effects (font (size 1.27 1.27)) (hide yes)))
  (property "Description" "Power symbol creates a global label with name \"GND\" , ground" (at 160.02 140.97 0) (effects (font (size 1.27 1.27)) (hide yes)))
  (pin "1"))
 (symbol
  (lib_id "power:GND")
  (at 111.76 129.54 270)
  (unit 1)
  (exclude_from_sim no)
  (in_bom yes)
  (on_board yes)
  (dnp no)
  (fields_autoplaced yes)
  (property "Reference" "#PWR06" (at 105.41 129.54 0) (effects (font (size 1.27 1.27)) (hide yes)))
  (property "Value" "GND" (at 107.95 129.5399 90) (effects (font (size 1.27 1.27)) (justify right)))
  (property "Footprint" "" (at 111.76 129.54 0) (effects (font (size 1.27 1.27)) (hide yes)))
  (property "Datasheet" "" (at 111.76 129.54 0) (effects (font (size 1.27 1.27)) (hide yes)))
  (property "Description" "Power symbol creates a global label with name \"GND\" , ground" (at 111.76 129.54 0) (effects (font (size 1.27 1.27)) (hide yes)))
  (pin "1"))
 (sheet_instances
  (path ""
   (page "1"))))
